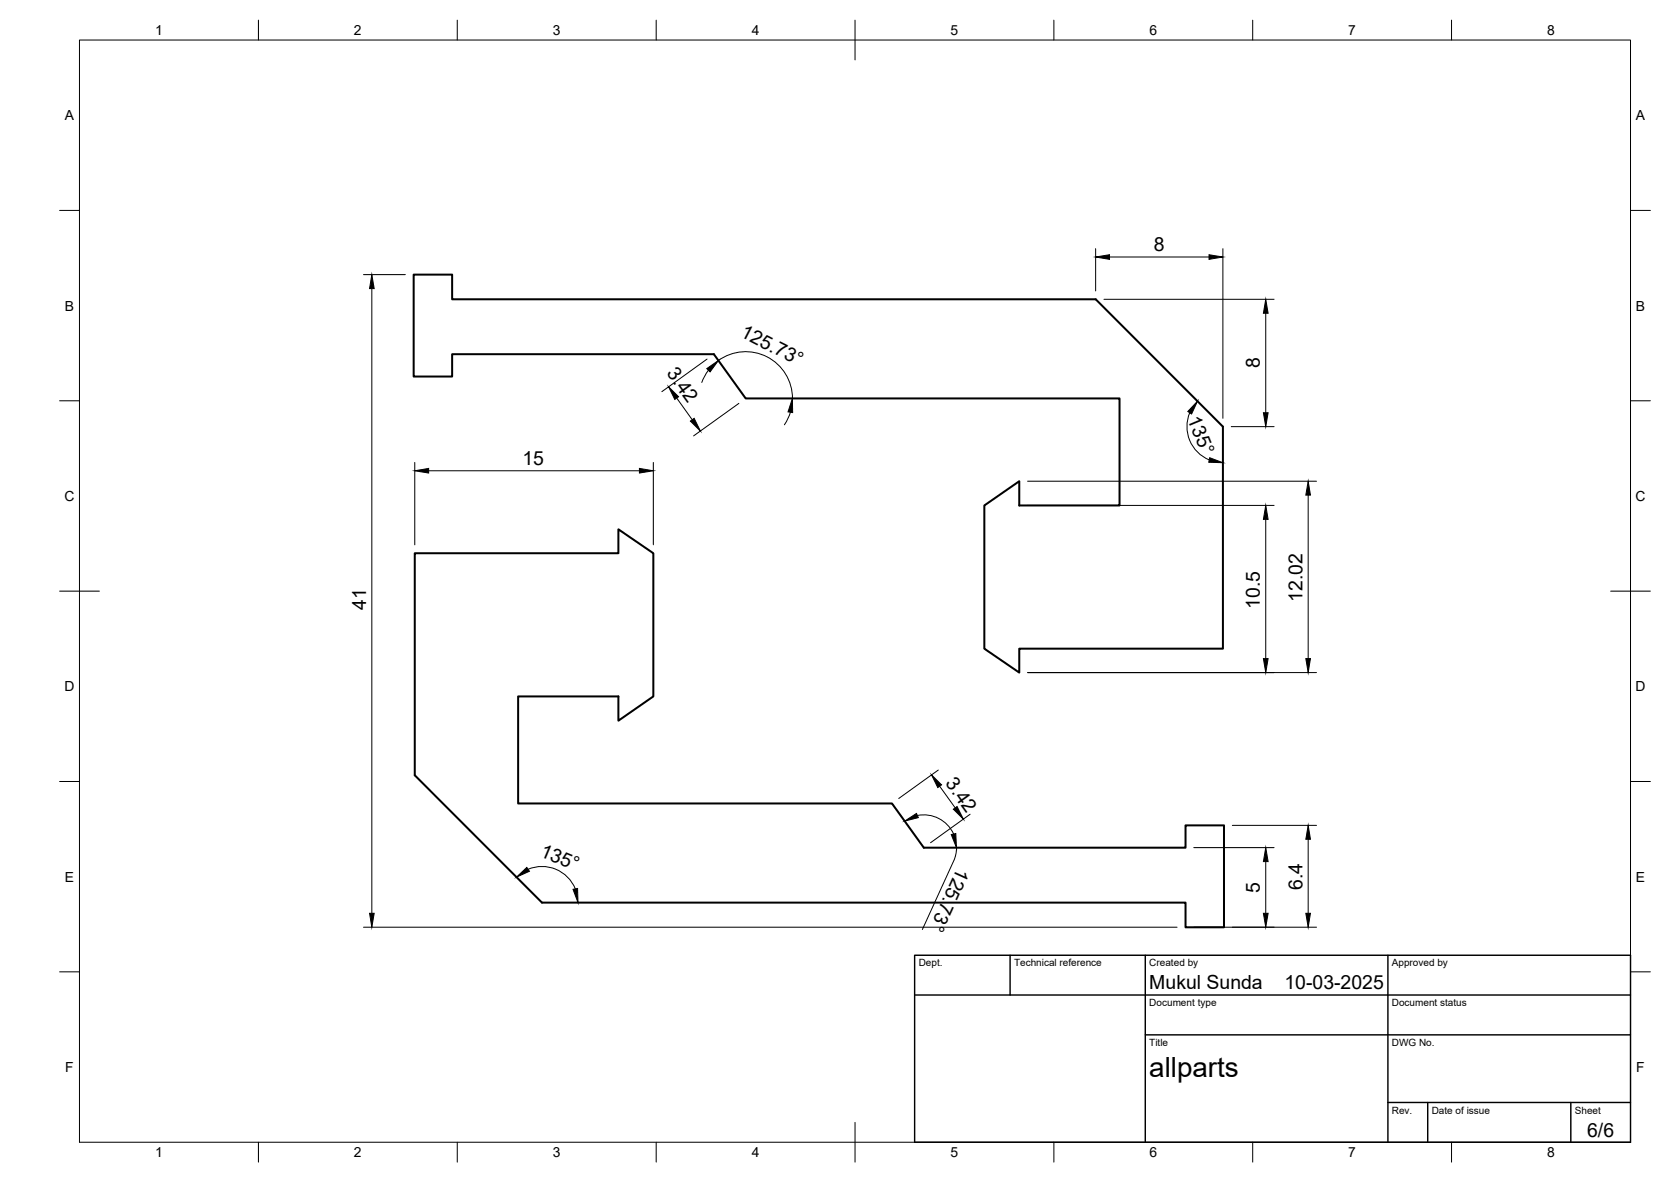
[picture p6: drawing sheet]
<svg xmlns="http://www.w3.org/2000/svg" width="420mm" height="297mm" viewBox="0 0 420 297" stroke-linecap="round" stroke-linejoin="round" font-family="sans-serif">
<!-- layer: Visible -->
<path d="M104 69h9.7v6.2h161.8l32 32v55.8h-51.2v6l-8.8-6v-36l8.8-6.1v6.1h25.2v-26.9h-94l-8-11.1h-65.8v5.6h-9.7zM104.3 139h51.2v-6l8.8 6v36l-8.8 6.1v-6.1h-25.2v26.9h94l8 11.1h65.8v-5.6h9.7v25.6h-9.7v-6.2h-161.8l-32-32z" fill="none" stroke="#000" stroke-width=".51"/>
<!-- layer: BORDER -->
<g fill="none" stroke="#000" stroke-width=".25">
<path d="M20 10.1h390v276.9h-390zM65 5.1v5M115 5.1v5M165 5.1v5M215 5.1v10M265 5.1v5M315 5.1v5M365 5.1v5M15 52.9h5M410 52.9h5M15 100.7h5M410 100.7h5"/>
<path d="M15 148.6h10M405 148.6h10M15 196.4h5M410 196.4h5M15 244.2h5M410 244.2h5M65 287v5M115 287v5M165 287v5M215 282.1v9.9M265 287v5M315 287v5"/>
<path d="M365 287v5"/>
</g>
<!-- layer: TITLEBLOCK -->
<path d="M230 240.1h180v46.9h-180zM230 250h180M254 240.1v9.9M288 240.1v46.9M349 240.1v46.9M288 260.1h122M349 277.1h61M359 277.1v9.9M395 277.1v9.9" fill="none" stroke="#000" stroke-width=".36"/>
<!-- layer: FD_Dimensions -->
<g fill="none" stroke="#000" stroke-width=".25">
<path d="M91.4 69h10.5M93.5 72.5v157M275.5 62.5v10.6M277.6 75.2h42.8M279 64.6h25M307.5 62.5v42.6M318.3 78.7v25M177.8 90.2l-11.4 8.2M178.1 93l-.9 1.5-.7 1.6M180.6 90.6a11.8 11.8 0 0 1 18.7 9.5M104.3 116.2v20.7M107.8 118.3h53"/>
<path d="M164.3 116.2v20.7M170.2 100l3.9 5.5M185.8 101.4l-11.4 8.1M198.7 103.6l-.6 1.6-.9 1.6M299.2 103.7a9 9 0 0 0 4.9 11.9M309.6 107.2h10.8M258.4 120.9h72.6M258.4 127h62M318.3 130.5v35M328.9 124.4v41.1M258.4 169h72.6M235.9 193.5l-9.9 7.2"/>
<path d="M236.3 197.6l3.9 5.4M132.8 218.4a9 9 0 0 1 11.9 5M230.7 204.9a8.2 8.2 0 0 1 9.1 4.7M240.5 213l-.2 1.7-.5 1.7-7.9 17.2M243.9 204.6l-9.9 7.2M300.2 213h20.2M309.9 207.4h21.1M318.3 216.5v13M328.9 210.9v18.6M91.4 233h204.6M300.2 233h30.8"/>
</g>
<g fill="#000" stroke="#000" stroke-width=".25">
<path d="M93.5 69l.6 3.5h-1.2zM275.5 64.6l3.5-.6v1.2zM304 64l3.5 .6-3.5 .6zM318.3 75.2l.6 3.5h-1.2zM168.1 97.2l2.5 2.5-.9 .7zM177.7 92.6l2.9-2-2.1 2.9zM104.3 118.3l3.5-.6v1.2zM160.8 117.7l3.5 .6-3.5 .6zM173.6 105.8l.9-.7 1.6 3.2zM199.2 100.1l.1 3.6-1.2-.2zM301.1 100.8l-1.5 3.2-.9-.6zM304.2 115l3.3 1.3-3.6-.1z"/>
<path d="M317.7 103.7h1.2l-.6 3.5zM318.3 127l.6 3.5h-1.2zM328.9 120.9l.6 3.5h-1.2zM317.7 165.5h1.2l-.6 3.5zM328.3 165.5h1.2l-.6 3.5zM234.2 194.7l2.5 2.5-.9 .7zM129.9 220.4l2.6-2.4 .6 1zM227.5 206.3l2.9-1.9 .5 1.1zM239.2 209.7l1.1-.2 .2 3.5zM239.7 203.4l.9-.7 1.6 3.2zM318.3 213l.6 3.5h-1.2zM328.9 207.4l.6 3.5h-1.2z"/>
<path d="M92.9 229.5h1.2l-.6 3.5zM144.1 223.5l1.1-.2 .1 3.5zM317.7 229.5h1.2l-.6 3.5zM328.3 229.5h1.2l-.6 3.5z"/>
</g>
<text font-size="7" x="289" y="270.6">allparts</text>
<g font-size="4.9">
<text x="290.1" y="63.1">8</text>
<text x="185.9" y="84.5" transform="rotate(27 185.9 84.5)">125.73°</text>
<text x="167.5" y="93.8" transform="rotate(54 167.5 93.8)">3.42</text>
<text x="316.8" y="92.6" transform="rotate(-90 316.8 92.6)">8</text>
<text x="298.5" y="105.4" transform="rotate(68 298.5 105.4)">135°</text>
<text x="131.4" y="116.8">15</text>
<text x="92.1" y="153.3" transform="rotate(-90 92.1 153.3)">41</text>
<text x="316.8" y="152.9" transform="rotate(-90 316.8 152.9)">10.5</text>
<text x="327.5" y="151.2" transform="rotate(-90 327.5 151.2)">12.02</text>
<text x="237.6" y="196.9" transform="rotate(54 237.6 196.9)">3.42</text>
<text x="135.5" y="215.1" transform="rotate(23 135.5 215.1)">135°</text>
<text x="240.7" y="217.8" transform="rotate(115 240.7 217.8)">125.73°</text>
<text x="316.8" y="224.4" transform="rotate(-90 316.8 224.4)">5</text>
<text x="327.5" y="223.6" transform="rotate(-90 327.5 223.6)">6.4</text>
<text x="289" y="248.5">Mukul Sunda</text>
<text x="323" y="248.5">10-03-2025</text>
<text x="399.1" y="285.7">6/6</text>
</g>
<g font-size="3.5">
<text x="39" y="8.8">1</text>
<text x="89" y="8.8">2</text>
<text x="139" y="8.8">3</text>
<text x="189" y="8.8">4</text>
<text x="239" y="8.8">5</text>
<text x="289" y="8.8">6</text>
<text x="339" y="8.8">7</text>
<text x="389" y="8.8">8</text>
<text x="16.3" y="30.2">A</text>
<text x="411.3" y="30.2">A</text>
<text x="16.3" y="78">B</text>
<text x="411.3" y="78">B</text>
<text x="16.2" y="125.9">C</text>
<text x="411.2" y="125.9">C</text>
<text x="16.2" y="173.7">D</text>
<text x="411.2" y="173.7">D</text>
<text x="16.3" y="221.6">E</text>
<text x="411.3" y="221.6">E</text>
<text x="16.4" y="269.4">F</text>
<text x="411.4" y="269.4">F</text>
<text x="39" y="290.8">1</text>
<text x="89" y="290.8">2</text>
<text x="139" y="290.8">3</text>
<text x="189" y="290.8">4</text>
<text x="239" y="290.8">5</text>
<text x="289" y="290.8">6</text>
<text x="339" y="290.8">7</text>
<text x="389" y="290.8">8</text>
</g>
<g font-size="2.5">
<text x="231" y="242.9">Dept.</text>
<text x="255" y="242.9">Technical reference</text>
<text x="289" y="242.9">Created by</text>
<text x="350" y="242.9">Approved by</text>
<text x="289" y="252.8">Document type</text>
<text x="350" y="252.8">Document status</text>
<text x="289" y="262.9">Title</text>
<text x="350" y="262.9">DWG No.</text>
<text x="350" y="279.9">Rev.</text>
<text x="360" y="279.9">Date of issue</text>
<text x="396" y="279.9">Sheet</text>
</g>
</svg>
